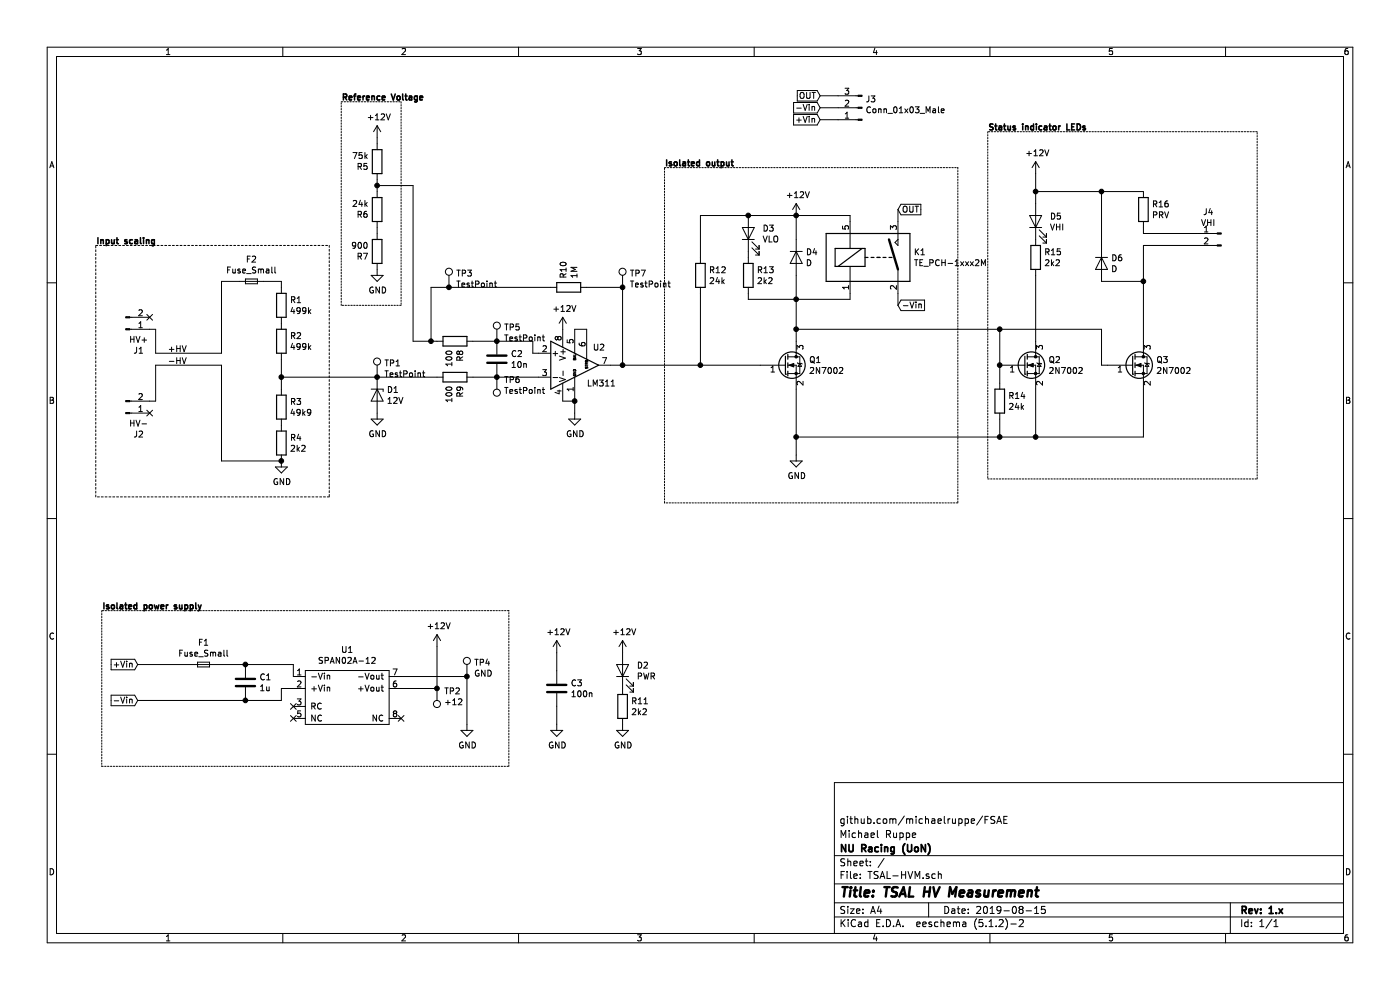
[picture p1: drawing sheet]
EESchema Schematic File Version 4
LIBS:TSAL-HVM-cache
EELAYER 29 0
EELAYER END
$Descr A4 11693 8268
encoding utf-8
Sheet 1 1
Title "TSAL HV Measurement"
Date "2019-08-15"
Rev "1.x"
Comp "NU Racing (UoN)"
Comment1 "Michael Ruppe"
Comment2 "github.com/michaelruppe/FSAE"
Comment3 ""
Comment4 ""
$EndDescr
Connection ~ 2350 3150
Wire Wire Line
	2350 3150 2350 3000
$Comp
L Device:R R2
U 1 1
P 2350 2850
F 0 "R2" H 2420 2896 50  0000 L CNN
F 1 "499k" H 2420 2805 50  0000 L CNN
F 2 "Resistor_SMD:R_1206_3216Metric_Pad1.42x1.75mm_HandSolder" V 2280 2850 50  0001 C CNN
F 3 "~" H 2350 2850 50  0001 C CNN
	1    2350 2850
	1    0    0    -1  
$EndComp
$Comp
L Device:R R1
U 1 1
P 2350 2550
F 0 "R1" H 2420 2596 50  0000 L CNN
F 1 "499k" H 2420 2505 50  0000 L CNN
F 2 "Resistor_SMD:R_1206_3216Metric_Pad1.42x1.75mm_HandSolder" V 2280 2550 50  0001 C CNN
F 3 "~" H 2350 2550 50  0001 C CNN
	1    2350 2550
	1    0    0    -1  
$EndComp
Wire Wire Line
	2350 3150 3150 3150
$Comp
L Device:C C3
U 1 1
P 4650 5750
F 0 "C3" H 4765 5796 50  0000 L CNN
F 1 "100n" H 4765 5705 50  0000 L CNN
F 2 "Capacitor_SMD:C_0805_2012Metric_Pad1.15x1.40mm_HandSolder" H 4688 5600 50  0001 C CNN
F 3 "~" H 4650 5750 50  0001 C CNN
	1    4650 5750
	1    0    0    -1  
$EndComp
Wire Wire Line
	2350 3150 2350 3250
$Comp
L power:GND #PWR01
U 1 1
P 2350 3850
F 0 "#PWR01" H 2350 3600 50  0001 C CNN
F 1 "GND" H 2355 3677 50  0000 C CNN
F 2 "" H 2350 3850 50  0001 C CNN
F 3 "" H 2350 3850 50  0001 C CNN
	1    2350 3850
	1    0    0    -1  
$EndComp
$Comp
L Device:R R3
U 1 1
P 2350 3400
F 0 "R3" H 2420 3446 50  0000 L CNN
F 1 "49k9" H 2420 3355 50  0000 L CNN
F 2 "Resistor_SMD:R_1206_3216Metric_Pad1.42x1.75mm_HandSolder" V 2280 3400 50  0001 C CNN
F 3 "~" H 2350 3400 50  0001 C CNN
	1    2350 3400
	1    0    0    -1  
$EndComp
$Comp
L Device:R R4
U 1 1
P 2350 3700
F 0 "R4" H 2420 3746 50  0000 L CNN
F 1 "2k2" H 2420 3655 50  0000 L CNN
F 2 "Resistor_SMD:R_1206_3216Metric_Pad1.42x1.75mm_HandSolder" V 2280 3700 50  0001 C CNN
F 3 "~" H 2350 3700 50  0001 C CNN
	1    2350 3700
	1    0    0    -1  
$EndComp
$Comp
L power:GND #PWR08
U 1 1
P 4650 6050
F 0 "#PWR08" H 4650 5800 50  0001 C CNN
F 1 "GND" H 4655 5877 50  0000 C CNN
F 2 "" H 4650 6050 50  0001 C CNN
F 3 "" H 4650 6050 50  0001 C CNN
	1    4650 6050
	1    0    0    -1  
$EndComp
$Comp
L power:+12V #PWR07
U 1 1
P 4650 5450
F 0 "#PWR07" H 4650 5300 50  0001 C CNN
F 1 "+12V" H 4665 5623 50  0000 C CNN
F 2 "" H 4650 5450 50  0001 C CNN
F 3 "" H 4650 5450 50  0001 C CNN
	1    4650 5450
	1    0    0    -1  
$EndComp
Wire Wire Line
	4650 5900 4650 6050
Wire Wire Line
	4650 5600 4650 5450
$Comp
L Device:C C1
U 1 1
P 2050 5700
F 0 "C1" H 2165 5746 50  0000 L CNN
F 1 "1u" H 2165 5655 50  0000 L CNN
F 2 "Capacitor_SMD:C_0805_2012Metric_Pad1.15x1.40mm_HandSolder" H 2088 5550 50  0001 C CNN
F 3 "~" H 2050 5700 50  0001 C CNN
	1    2050 5700
	1    0    0    -1  
$EndComp
Wire Wire Line
	2050 5550 2450 5550
Wire Wire Line
	2450 5550 2450 5650
Wire Wire Line
	2050 5850 2350 5850
Wire Wire Line
	2350 5850 2350 5750
Wire Wire Line
	2350 5750 2450 5750
$Comp
L power:+12V #PWR05
U 1 1
P 3650 5400
F 0 "#PWR05" H 3650 5250 50  0001 C CNN
F 1 "+12V" H 3665 5573 50  0000 C CNN
F 2 "" H 3650 5400 50  0001 C CNN
F 3 "" H 3650 5400 50  0001 C CNN
	1    3650 5400
	1    0    0    -1  
$EndComp
$Comp
L power:GND #PWR06
U 1 1
P 3900 6050
F 0 "#PWR06" H 3900 5800 50  0001 C CNN
F 1 "GND" H 3905 5877 50  0000 C CNN
F 2 "" H 3900 6050 50  0001 C CNN
F 3 "" H 3900 6050 50  0001 C CNN
	1    3900 6050
	1    0    0    -1  
$EndComp
Wire Wire Line
	3900 6050 3900 5650
Wire Wire Line
	3900 5650 3350 5650
Wire Wire Line
	3350 5750 3650 5750
Wire Wire Line
	3650 5750 3650 5400
$Comp
L Device:Fuse_Small F1
U 1 1
P 1700 5550
F 0 "F1" H 1700 5735 50  0000 C CNN
F 1 "Fuse_Small" H 1700 5644 50  0000 C CNN
F 2 "Fuse:Fuse_1206_3216Metric_Pad1.42x1.75mm_HandSolder" H 1700 5550 50  0001 C CNN
F 3 "~" H 1700 5550 50  0001 C CNN
	1    1700 5550
	1    0    0    -1  
$EndComp
Wire Wire Line
	1800 5550 2050 5550
Connection ~ 2050 5550
Connection ~ 2050 5850
Text GLabel 1150 5850 0    50   Input ~ 0
-Vin
Text GLabel 1150 5550 0    50   Input ~ 0
+Vin
Wire Wire Line
	1150 5550 1600 5550
Wire Wire Line
	1150 5850 2050 5850
$Comp
L TSAL-HVM:SPAN02A-12 U1
U 1 1
P 2900 5800
F 0 "U1" H 2900 6175 50  0000 C CNN
F 1 "SPAN02A-12" H 2900 6084 50  0000 C CNN
F 2 "TSAL-HVM:SPAN02" H 2950 5800 50  0001 C CNN
F 3 "" H 2950 5800 50  0001 C CNN
	1    2900 5800
	1    0    0    -1  
$EndComp
NoConn ~ 2450 5900
NoConn ~ 2450 6000
NoConn ~ 3350 6000
Wire Wire Line
	4500 2950 4450 2950
Wire Wire Line
	4450 2950 4450 2850
$Comp
L Device:D_Zener D1
U 1 1
P 3150 3300
F 0 "D1" V 3104 3379 50  0000 L CNN
F 1 "12V" V 3195 3379 50  0000 L CNN
F 2 "Diode_THT:D_DO-35_SOD27_P7.62mm_Horizontal" H 3150 3300 50  0001 C CNN
F 3 "~" H 3150 3300 50  0001 C CNN
	1    3150 3300
	0    1    1    0   
$EndComp
Connection ~ 3150 3150
$Comp
L power:GND #PWR04
U 1 1
P 3150 3450
F 0 "#PWR04" H 3150 3200 50  0001 C CNN
F 1 "GND" H 3155 3277 50  0000 C CNN
F 2 "" H 3150 3450 50  0001 C CNN
F 3 "" H 3150 3450 50  0001 C CNN
	1    3150 3450
	1    0    0    -1  
$EndComp
Wire Wire Line
	1850 2350 2000 2350
Wire Wire Line
	2350 2350 2350 2400
Wire Wire Line
	1850 3050 1850 3850
Wire Wire Line
	1850 3850 2350 3850
Connection ~ 2350 3850
$Comp
L Connector:TestPoint TP1
U 1 1
P 3150 3150
F 0 "TP1" H 3208 3268 50  0000 L CNN
F 1 "TestPoint" H 3208 3177 50  0000 L CNN
F 2 "TestPoint:TestPoint_Loop_D1.80mm_Drill1.0mm_Beaded" H 3350 3150 50  0001 C CNN
F 3 "~" H 3350 3150 50  0001 C CNN
	1    3150 3150
	1    0    0    -1  
$EndComp
$Comp
L Connector:TestPoint TP4
U 1 1
P 3900 5650
F 0 "TP4" H 3958 5768 50  0000 L CNN
F 1 "GND" H 3958 5677 50  0000 L CNN
F 2 "TestPoint:TestPoint_Loop_D1.80mm_Drill1.0mm_Beaded" H 4100 5650 50  0001 C CNN
F 3 "~" H 4100 5650 50  0001 C CNN
	1    3900 5650
	1    0    0    -1  
$EndComp
Connection ~ 3900 5650
$Comp
L Connector:TestPoint TP2
U 1 1
P 3650 5750
F 0 "TP2" H 3592 5776 50  0000 R CNN
F 1 "+12" H 3592 5867 50  0000 R CNN
F 2 "TestPoint:TestPoint_Loop_D1.80mm_Drill1.0mm_Beaded" H 3850 5750 50  0001 C CNN
F 3 "~" H 3850 5750 50  0001 C CNN
	1    3650 5750
	-1   0    0    1   
$EndComp
Connection ~ 3650 5750
$Comp
L power:+12V #PWR02
U 1 1
P 3150 1150
F 0 "#PWR02" H 3150 1000 50  0001 C CNN
F 1 "+12V" H 3165 1323 50  0000 C CNN
F 2 "" H 3150 1150 50  0001 C CNN
F 3 "" H 3150 1150 50  0001 C CNN
	1    3150 1150
	1    0    0    -1  
$EndComp
$Comp
L power:GND #PWR03
U 1 1
P 3150 2250
F 0 "#PWR03" H 3150 2000 50  0001 C CNN
F 1 "GND" H 3155 2077 50  0000 C CNN
F 2 "" H 3150 2250 50  0001 C CNN
F 3 "" H 3150 2250 50  0001 C CNN
	1    3150 2250
	1    0    0    -1  
$EndComp
$Comp
L Device:R R5
U 1 1
P 3150 1350
F 0 "R5" H 3220 1396 50  0000 L CNN
F 1 "75k" H 3220 1305 50  0000 L CNN
F 2 "Resistor_SMD:R_1206_3216Metric_Pad1.42x1.75mm_HandSolder" V 3080 1350 50  0001 C CNN
F 3 "~" H 3150 1350 50  0001 C CNN
	1    3150 1350
	-1   0    0    1   
$EndComp
$Comp
L Device:R R6
U 1 1
P 3150 1750
F 0 "R6" H 3220 1796 50  0000 L CNN
F 1 "24k" H 3220 1705 50  0000 L CNN
F 2 "Resistor_SMD:R_1206_3216Metric_Pad1.42x1.75mm_HandSolder" V 3080 1750 50  0001 C CNN
F 3 "~" H 3150 1750 50  0001 C CNN
	1    3150 1750
	-1   0    0    1   
$EndComp
$Comp
L Device:R R10
U 1 1
P 4750 2400
F 0 "R10" H 4820 2446 50  0000 L CNN
F 1 "1M" H 4820 2355 50  0000 L CNN
F 2 "Resistor_SMD:R_1206_3216Metric_Pad1.42x1.75mm_HandSolder" V 4680 2400 50  0001 C CNN
F 3 "~" H 4750 2400 50  0001 C CNN
	1    4750 2400
	0    -1   -1   0   
$EndComp
Wire Wire Line
	3600 2400 3600 2850
Wire Wire Line
	5200 3050 5100 3050
Wire Wire Line
	4900 2400 5200 2400
Wire Wire Line
	5200 2400 5200 3050
$Comp
L Device:LED D2
U 1 1
P 5200 5600
F 0 "D2" V 5239 5483 50  0000 R CNN
F 1 "PWR" V 5148 5483 50  0000 R CNN
F 2 "LED_SMD:LED_0805_2012Metric_Pad1.15x1.40mm_HandSolder" H 5200 5600 50  0001 C CNN
F 3 "~" H 5200 5600 50  0001 C CNN
	1    5200 5600
	0    -1   -1   0   
$EndComp
$Comp
L Device:R R11
U 1 1
P 5200 5900
F 0 "R11" H 5270 5946 50  0000 L CNN
F 1 "2k2" H 5270 5855 50  0000 L CNN
F 2 "Resistor_SMD:R_1206_3216Metric_Pad1.42x1.75mm_HandSolder" V 5130 5900 50  0001 C CNN
F 3 "~" H 5200 5900 50  0001 C CNN
	1    5200 5900
	1    0    0    -1  
$EndComp
$Comp
L power:+12V #PWR011
U 1 1
P 5200 5450
F 0 "#PWR011" H 5200 5300 50  0001 C CNN
F 1 "+12V" H 5215 5623 50  0000 C CNN
F 2 "" H 5200 5450 50  0001 C CNN
F 3 "" H 5200 5450 50  0001 C CNN
	1    5200 5450
	1    0    0    -1  
$EndComp
$Comp
L power:GND #PWR012
U 1 1
P 5200 6050
F 0 "#PWR012" H 5200 5800 50  0001 C CNN
F 1 "GND" H 5205 5877 50  0000 C CNN
F 2 "" H 5200 6050 50  0001 C CNN
F 3 "" H 5200 6050 50  0001 C CNN
	1    5200 6050
	1    0    0    -1  
$EndComp
Wire Wire Line
	3150 1950 3150 1900
Wire Wire Line
	3150 1600 3150 1550
Wire Wire Line
	3150 1550 3450 1550
Wire Wire Line
	3450 1550 3450 2850
Wire Wire Line
	3450 2850 3600 2850
Connection ~ 3150 1550
Wire Wire Line
	3150 1550 3150 1500
Connection ~ 3600 2850
Wire Wire Line
	3150 1200 3150 1150
$Comp
L Device:R R7
U 1 1
P 3150 2100
F 0 "R7" H 3220 2146 50  0000 L CNN
F 1 "900" H 3220 2055 50  0000 L CNN
F 2 "Resistor_SMD:R_1206_3216Metric_Pad1.42x1.75mm_HandSolder" V 3080 2100 50  0001 C CNN
F 3 "~" H 3150 2100 50  0001 C CNN
	1    3150 2100
	-1   0    0    1   
$EndComp
$Comp
L power:GND #PWR010
U 1 1
P 4800 3450
F 0 "#PWR010" H 4800 3200 50  0001 C CNN
F 1 "GND" H 4805 3277 50  0000 C CNN
F 2 "" H 4800 3450 50  0001 C CNN
F 3 "" H 4800 3450 50  0001 C CNN
	1    4800 3450
	1    0    0    -1  
$EndComp
Wire Wire Line
	4700 3350 4800 3350
Connection ~ 4800 3350
$Comp
L power:+12V #PWR09
U 1 1
P 4700 2750
F 0 "#PWR09" H 4700 2600 50  0001 C CNN
F 1 "+12V" H 4715 2923 50  0000 C CNN
F 2 "" H 4700 2750 50  0001 C CNN
F 3 "" H 4700 2750 50  0001 C CNN
	1    4700 2750
	1    0    0    -1  
$EndComp
$Comp
L Comparator:LM311 U2
U 1 1
P 4800 3050
F 0 "U2" H 4950 3200 50  0000 L CNN
F 1 "LM311" H 4900 2900 50  0000 L CNN
F 2 "Package_SO:SOIC-8_3.9x4.9mm_P1.27mm" H 4800 3050 50  0001 C CNN
F 3 "http://www.ti.com/lit/ds/symlink/lm311.pdf" H 4800 3050 50  0001 C CNN
	1    4800 3050
	1    0    0    -1  
$EndComp
Wire Wire Line
	4150 3150 4500 3150
Connection ~ 4150 3150
Wire Wire Line
	4450 2850 4150 2850
Connection ~ 4150 2850
Wire Wire Line
	3750 2400 3600 2400
Wire Wire Line
	4600 2400 3750 2400
Connection ~ 3750 2400
$Comp
L Connector:TestPoint TP3
U 1 1
P 3750 2400
F 0 "TP3" H 3808 2518 50  0000 L CNN
F 1 "TestPoint" H 3808 2427 50  0000 L CNN
F 2 "TestPoint:TestPoint_Loop_D1.80mm_Drill1.0mm_Beaded" H 3950 2400 50  0001 C CNN
F 3 "~" H 3950 2400 50  0001 C CNN
	1    3750 2400
	1    0    0    -1  
$EndComp
$Comp
L Connector:TestPoint TP5
U 1 1
P 4150 2850
F 0 "TP5" H 4208 2968 50  0000 L CNN
F 1 "TestPoint" H 4208 2877 50  0000 L CNN
F 2 "TestPoint:TestPoint_Loop_D1.80mm_Drill1.0mm_Beaded" H 4350 2850 50  0001 C CNN
F 3 "~" H 4350 2850 50  0001 C CNN
	1    4150 2850
	1    0    0    -1  
$EndComp
$Comp
L Connector:TestPoint TP6
U 1 1
P 4150 3150
F 0 "TP6" H 4092 3176 50  0000 R CNN
F 1 "TestPoint" H 4092 3267 50  0000 R CNN
F 2 "TestPoint:TestPoint_Loop_D1.80mm_Drill1.0mm_Beaded" H 4350 3150 50  0001 C CNN
F 3 "~" H 4350 3150 50  0001 C CNN
	1    4150 3150
	-1   0    0    1   
$EndComp
Wire Wire Line
	3150 3150 3650 3150
Wire Wire Line
	3950 3150 4150 3150
Wire Wire Line
	3600 2850 3650 2850
Wire Wire Line
	4150 2850 3950 2850
$Comp
L Device:R R9
U 1 1
P 3800 3150
F 0 "R9" H 3870 3196 50  0000 L CNN
F 1 "100" H 3870 3105 50  0000 L CNN
F 2 "Resistor_SMD:R_1206_3216Metric_Pad1.42x1.75mm_HandSolder" V 3730 3150 50  0001 C CNN
F 3 "~" H 3800 3150 50  0001 C CNN
	1    3800 3150
	0    1    1    0   
$EndComp
$Comp
L Device:R R8
U 1 1
P 3800 2850
F 0 "R8" H 3870 2896 50  0000 L CNN
F 1 "100" H 3870 2805 50  0000 L CNN
F 2 "Resistor_SMD:R_1206_3216Metric_Pad1.42x1.75mm_HandSolder" V 3730 2850 50  0001 C CNN
F 3 "~" H 3800 2850 50  0001 C CNN
	1    3800 2850
	0    1    1    0   
$EndComp
$Comp
L Device:C C2
U 1 1
P 4150 3000
F 0 "C2" H 4265 3046 50  0000 L CNN
F 1 "10n" H 4265 2955 50  0000 L CNN
F 2 "Capacitor_SMD:C_0805_2012Metric_Pad1.15x1.40mm_HandSolder" H 4188 2850 50  0001 C CNN
F 3 "~" H 4150 3000 50  0001 C CNN
	1    4150 3000
	1    0    0    -1  
$EndComp
Wire Wire Line
	4900 2750 4800 2750
$Comp
L Device:Fuse_Small F2
U 1 1
P 2100 2350
F 0 "F2" H 2100 2535 50  0000 C CNN
F 1 "Fuse_Small" H 2100 2444 50  0000 C CNN
F 2 "Fuse:Fuse_1206_3216Metric_Pad1.42x1.75mm_HandSolder" H 2100 2350 50  0001 C CNN
F 3 "~" H 2100 2350 50  0001 C CNN
	1    2100 2350
	1    0    0    -1  
$EndComp
Wire Wire Line
	2200 2350 2350 2350
Text Label 1400 3050 0    50   ~ 0
-HV
Wire Wire Line
	1300 2950 1850 2950
Text Label 1400 2950 0    50   ~ 0
+HV
Wire Wire Line
	1850 2950 1850 2350
Wire Wire Line
	1300 3050 1850 3050
$Comp
L Connector:Conn_01x02_Male J1
U 1 1
P 1050 2750
F 0 "J1" H 1158 2931 50  0000 C CNN
F 1 "HV+" H 1158 2840 50  0000 C CNN
F 2 "Connector_Molex:Molex_Mini-Fit_Jr_5566-02A2_2x01_P4.20mm_Vertical" H 1050 2750 50  0001 C CNN
F 3 "~" H 1050 2750 50  0001 C CNN
	1    1050 2750
	1    0    0    1   
$EndComp
Wire Wire Line
	6850 1000 7000 1000
Wire Wire Line
	6850 900  7000 900 
Wire Wire Line
	6850 800  7000 800 
Text GLabel 6850 800  0    50   Input ~ 0
OUT
Text GLabel 6850 900  0    50   Input ~ 0
-Vin
Text GLabel 6850 1000 0    50   Input ~ 0
+Vin
$Comp
L Connector:Conn_01x03_Male J3
U 1 1
P 7200 900
F 0 "J3" H 7172 832 50  0000 R CNN
F 1 "Conn_01x03_Male" H 7172 923 50  0000 R CNN
F 2 "Connector_Molex:Molex_Mini-Fit_Jr_5566-04A_2x02_P4.20mm_Vertical" H 7200 900 50  0001 C CNN
F 3 "~" H 7200 900 50  0001 C CNN
	1    7200 900 
	-1   0    0    1   
$EndComp
$Comp
L Device:R R15
U 1 1
P 8650 2150
F 0 "R15" H 8720 2196 50  0000 L CNN
F 1 "2k2" H 8720 2105 50  0000 L CNN
F 2 "Resistor_SMD:R_1206_3216Metric_Pad1.42x1.75mm_HandSolder" V 8580 2150 50  0001 C CNN
F 3 "~" H 8650 2150 50  0001 C CNN
	1    8650 2150
	1    0    0    -1  
$EndComp
$Comp
L Connector:Conn_01x02_Male J4
U 1 1
P 10200 1950
F 0 "J4" H 10308 2131 50  0000 C CNN
F 1 "VHI" H 10308 2040 50  0000 C CNN
F 2 "Connector_Molex:Molex_Mini-Fit_Jr_5566-02A_2x01_P4.20mm_Vertical" H 10200 1950 50  0001 C CNN
F 3 "~" H 10200 1950 50  0001 C CNN
	1    10200 1950
	-1   0    0    -1  
$EndComp
Wire Wire Line
	9550 2050 10000 2050
Wire Wire Line
	10000 1950 9550 1950
$Comp
L Connector:TestPoint TP7
U 1 1
P 5200 2400
F 0 "TP7" H 5258 2518 50  0000 L CNN
F 1 "TestPoint" H 5258 2427 50  0000 L CNN
F 2 "TestPoint:TestPoint_Loop_D1.80mm_Drill1.0mm_Beaded" H 5400 2400 50  0001 C CNN
F 3 "~" H 5400 2400 50  0001 C CNN
	1    5200 2400
	1    0    0    -1  
$EndComp
Connection ~ 5200 2400
Connection ~ 8650 1600
$Comp
L Device:R R13
U 1 1
P 6250 2300
F 0 "R13" H 6320 2346 50  0000 L CNN
F 1 "2k2" H 6320 2255 50  0000 L CNN
F 2 "Resistor_SMD:R_1206_3216Metric_Pad1.42x1.75mm_HandSolder" V 6180 2300 50  0001 C CNN
F 3 "~" H 6250 2300 50  0001 C CNN
	1    6250 2300
	1    0    0    -1  
$EndComp
$Comp
L Device:LED D3
U 1 1
P 6250 1950
F 0 "D3" V 6289 1833 50  0000 R CNN
F 1 "VLO" V 6198 1833 50  0000 R CNN
F 2 "LED_SMD:LED_0805_2012Metric_Pad1.15x1.40mm_HandSolder" H 6250 1950 50  0001 C CNN
F 3 "~" H 6250 1950 50  0001 C CNN
	1    6250 1950
	0    -1   -1   0   
$EndComp
$Comp
L Device:D D4
U 1 1
P 6650 2150
F 0 "D4" V 6604 2229 50  0000 L CNN
F 1 "D" V 6695 2229 50  0000 L CNN
F 2 "Diode_SMD:D_SMA_Handsoldering" H 6650 2150 50  0001 C CNN
F 3 "~" H 6650 2150 50  0001 C CNN
	1    6650 2150
	0    1    1    0   
$EndComp
$Comp
L Relay:TE_PCH-1xxx2M K1
U 1 1
P 7300 2150
F 0 "K1" H 7630 2196 50  0000 L CNN
F 1 "TE_PCH-1xxx2M" H 7630 2105 50  0000 L CNN
F 2 "Relay_THT:Relay_SPST_TE_PCH-1xxx2M" H 7650 2100 50  0001 L CNN
F 3 "http://www.te.com/commerce/DocumentDelivery/DDEController?Action=showdoc&DocId=Data+Sheet%7FPCH_series_relay_data_sheet_E%7F1215%7Fpdf%7FEnglish%7FENG_DS_PCH_series_relay_data_sheet_E_1215.pdf%7F9-1440003-0" H 8400 1850 50  0001 C CNN
	1    7300 2150
	1    0    0    -1  
$EndComp
Wire Wire Line
	7500 2450 7500 2550
Wire Wire Line
	7500 1750 7500 1850
Text GLabel 7500 2550 2    50   Input ~ 0
-Vin
Text GLabel 7500 1750 2    50   Input ~ 0
OUT
Wire Wire Line
	6250 2150 6250 2100
Wire Wire Line
	7100 1850 7100 1800
Wire Wire Line
	6250 1800 6650 1800
Wire Wire Line
	6650 2000 6650 1800
Connection ~ 6650 1800
Wire Wire Line
	6650 1800 7100 1800
Wire Wire Line
	7100 2450 7100 2500
Wire Wire Line
	7100 2500 6650 2500
Wire Wire Line
	6250 2500 6250 2450
Wire Wire Line
	6650 2300 6650 2500
Connection ~ 6650 2500
Wire Wire Line
	6650 2500 6250 2500
Wire Wire Line
	8650 1700 8650 1600
$Comp
L Device:LED D5
U 1 1
P 8650 1850
F 0 "D5" V 8689 1733 50  0000 R CNN
F 1 "VHI" V 8598 1733 50  0000 R CNN
F 2 "LED_SMD:LED_0805_2012Metric_Pad1.15x1.40mm_HandSolder" H 8650 1850 50  0001 C CNN
F 3 "~" H 8650 1850 50  0001 C CNN
	1    8650 1850
	0    -1   -1   0   
$EndComp
Wire Wire Line
	8650 1600 8650 1450
Connection ~ 5200 3050
$Comp
L Transistor_FET:2N7002 Q2
U 1 1
P 8550 3050
F 0 "Q2" H 8756 3096 50  0000 L CNN
F 1 "2N7002" H 8756 3005 50  0000 L CNN
F 2 "Package_TO_SOT_SMD:SOT-23" H 8750 2975 50  0001 L CIN
F 3 "https://www.fairchildsemi.com/datasheets/2N/2N7002.pdf" H 8550 3050 50  0001 L CNN
	1    8550 3050
	1    0    0    -1  
$EndComp
$Comp
L Transistor_FET:2N7002 Q1
U 1 1
P 6550 3050
F 0 "Q1" H 6756 3096 50  0000 L CNN
F 1 "2N7002" H 6756 3005 50  0000 L CNN
F 2 "Package_TO_SOT_SMD:SOT-23" H 6750 2975 50  0001 L CIN
F 3 "https://www.fairchildsemi.com/datasheets/2N/2N7002.pdf" H 6550 3050 50  0001 L CNN
	1    6550 3050
	1    0    0    -1  
$EndComp
Wire Wire Line
	6650 2850 6650 2750
Wire Wire Line
	5200 3050 5850 3050
Wire Wire Line
	6650 2750 8350 2750
Wire Wire Line
	8350 2750 8350 3050
Connection ~ 6650 2750
Wire Wire Line
	6650 2750 6650 2500
$Comp
L power:GND #PWR014
U 1 1
P 6650 3800
F 0 "#PWR014" H 6650 3550 50  0001 C CNN
F 1 "GND" H 6655 3627 50  0000 C CNN
F 2 "" H 6650 3800 50  0001 C CNN
F 3 "" H 6650 3800 50  0001 C CNN
	1    6650 3800
	1    0    0    -1  
$EndComp
Wire Wire Line
	6650 3800 6650 3650
Wire Wire Line
	6650 3650 8350 3650
Wire Wire Line
	8650 3650 8650 3250
Connection ~ 6650 3650
Wire Wire Line
	6650 3650 6650 3250
$Comp
L Device:R R14
U 1 1
P 8350 3350
F 0 "R14" H 8420 3396 50  0000 L CNN
F 1 "24k" H 8420 3305 50  0000 L CNN
F 2 "Resistor_SMD:R_1206_3216Metric_Pad1.42x1.75mm_HandSolder" V 8280 3350 50  0001 C CNN
F 3 "~" H 8350 3350 50  0001 C CNN
	1    8350 3350
	1    0    0    -1  
$EndComp
Wire Wire Line
	8350 3200 8350 3050
Connection ~ 8350 3050
Wire Wire Line
	8350 3500 8350 3650
Connection ~ 8350 3650
Wire Wire Line
	8350 3650 8650 3650
$Comp
L power:+12V #PWR013
U 1 1
P 6650 1800
F 0 "#PWR013" H 6650 1650 50  0001 C CNN
F 1 "+12V" H 6665 1973 50  0000 C CNN
F 2 "" H 6650 1800 50  0001 C CNN
F 3 "" H 6650 1800 50  0001 C CNN
	1    6650 1800
	1    0    0    -1  
$EndComp
$Comp
L power:+12V #PWR015
U 1 1
P 8650 1450
F 0 "#PWR015" H 8650 1300 50  0001 C CNN
F 1 "+12V" H 8665 1623 50  0000 C CNN
F 2 "" H 8650 1450 50  0001 C CNN
F 3 "" H 8650 1450 50  0001 C CNN
	1    8650 1450
	1    0    0    -1  
$EndComp
$Comp
L Device:R R12
U 1 1
P 5850 2300
F 0 "R12" H 5920 2346 50  0000 L CNN
F 1 "24k" H 5920 2255 50  0000 L CNN
F 2 "Resistor_SMD:R_1206_3216Metric_Pad1.42x1.75mm_HandSolder" V 5780 2300 50  0001 C CNN
F 3 "~" H 5850 2300 50  0001 C CNN
	1    5850 2300
	1    0    0    -1  
$EndComp
Wire Wire Line
	5850 2150 5850 1800
Wire Wire Line
	5850 1800 6250 1800
Connection ~ 6250 1800
Wire Wire Line
	5850 2450 5850 3050
Connection ~ 5850 3050
Wire Wire Line
	5850 3050 6350 3050
Wire Wire Line
	8650 2300 8650 2850
Wire Wire Line
	9200 2750 9200 3050
$Comp
L Transistor_FET:2N7002 Q3
U 1 1
P 9450 3050
F 0 "Q3" H 9656 3096 50  0000 L CNN
F 1 "2N7002" H 9656 3005 50  0000 L CNN
F 2 "Package_TO_SOT_SMD:SOT-23" H 9650 2975 50  0001 L CIN
F 3 "https://www.fairchildsemi.com/datasheets/2N/2N7002.pdf" H 9450 3050 50  0001 L CNN
	1    9450 3050
	1    0    0    -1  
$EndComp
Wire Wire Line
	9550 2850 9550 2350
Wire Wire Line
	9250 3050 9200 3050
Wire Wire Line
	8650 3650 9550 3650
Wire Wire Line
	9550 3650 9550 3250
Connection ~ 8650 3650
$Comp
L Device:D D6
U 1 1
P 9200 2200
F 0 "D6" V 9154 2279 50  0000 L CNN
F 1 "D" V 9245 2279 50  0000 L CNN
F 2 "Diode_SMD:D_SMA_Handsoldering" H 9200 2200 50  0001 C CNN
F 3 "~" H 9200 2200 50  0001 C CNN
	1    9200 2200
	0    1    1    0   
$EndComp
Wire Wire Line
	9200 2350 9550 2350
Connection ~ 9550 2350
Wire Wire Line
	9550 2350 9550 2050
Connection ~ 8350 2750
Wire Wire Line
	8350 2750 9200 2750
$Comp
L Device:R R16
U 1 1
P 9550 1750
F 0 "R16" H 9620 1796 50  0000 L CNN
F 1 "PRV" H 9620 1705 50  0000 L CNN
F 2 "Resistor_SMD:R_1206_3216Metric_Pad1.42x1.75mm_HandSolder" V 9480 1750 50  0001 C CNN
F 3 "~" H 9550 1750 50  0001 C CNN
	1    9550 1750
	1    0    0    -1  
$EndComp
Wire Wire Line
	9550 1900 9550 1950
Wire Wire Line
	9200 2050 9200 1600
Wire Wire Line
	8650 1600 9200 1600
Connection ~ 9200 1600
Wire Wire Line
	9200 1600 9550 1600
$Comp
L Connector:Conn_01x02_Male J2
U 1 1
P 1050 3450
F 0 "J2" H 1158 3631 50  0000 C CNN
F 1 "HV-" H 1158 3540 50  0000 C CNN
F 2 "Connector_Molex:Molex_Mini-Fit_Jr_5566-02A2_2x01_P4.20mm_Vertical" H 1050 3450 50  0001 C CNN
F 3 "~" H 1050 3450 50  0001 C CNN
	1    1050 3450
	1    0    0    1   
$EndComp
Wire Wire Line
	1300 3050 1300 3350
Wire Wire Line
	1300 3350 1250 3350
Wire Wire Line
	1300 2950 1300 2750
Wire Wire Line
	1300 2750 1250 2750
NoConn ~ 1250 3450
NoConn ~ 1250 2650
Wire Wire Line
	4800 3350 4800 3450
Wire Notes Line width 8
	2750 2050 2750 4150
Wire Notes Line width 8
	800  4150 800  2050
Wire Notes Line width 8
	800  2050 2750 2050
Wire Notes Line width 8
	2750 4150 800  4150
Text Notes 800  2050 0    50   ~ 10
Input scaling
Wire Notes Line
	2850 850  3350 850 
Wire Notes Line
	3350 850  3350 2550
Wire Notes Line
	3350 2550 2850 2550
Wire Notes Line
	2850 2550 2850 850 
Text Notes 2850 850  0    50   ~ 10
Reference Voltage
Wire Notes Line
	8250 4000 10500 4000
Wire Notes Line
	10500 4000 10500 1100
Wire Notes Line
	10500 1100 8250 1100
Wire Notes Line
	8250 1100 8250 4000
Wire Notes Line
	8000 1400 8000 4200
Wire Notes Line
	8000 4200 5550 4200
Wire Notes Line
	5550 4200 5550 1400
Wire Notes Line
	5550 1400 8000 1400
Text Notes 5550 1400 0    50   ~ 10
Isolated output
Text Notes 8250 1100 0    50   ~ 10
Status indicator LEDs
Text Notes 850  5100 0    50   ~ 10
Isolated power supply
Wire Notes Line
	4250 5100 850  5100
Wire Notes Line
	850  5100 850  6400
Wire Notes Line
	850  6400 4250 6400
Wire Notes Line
	4250 6400 4250 5100
$EndSCHEMATC
